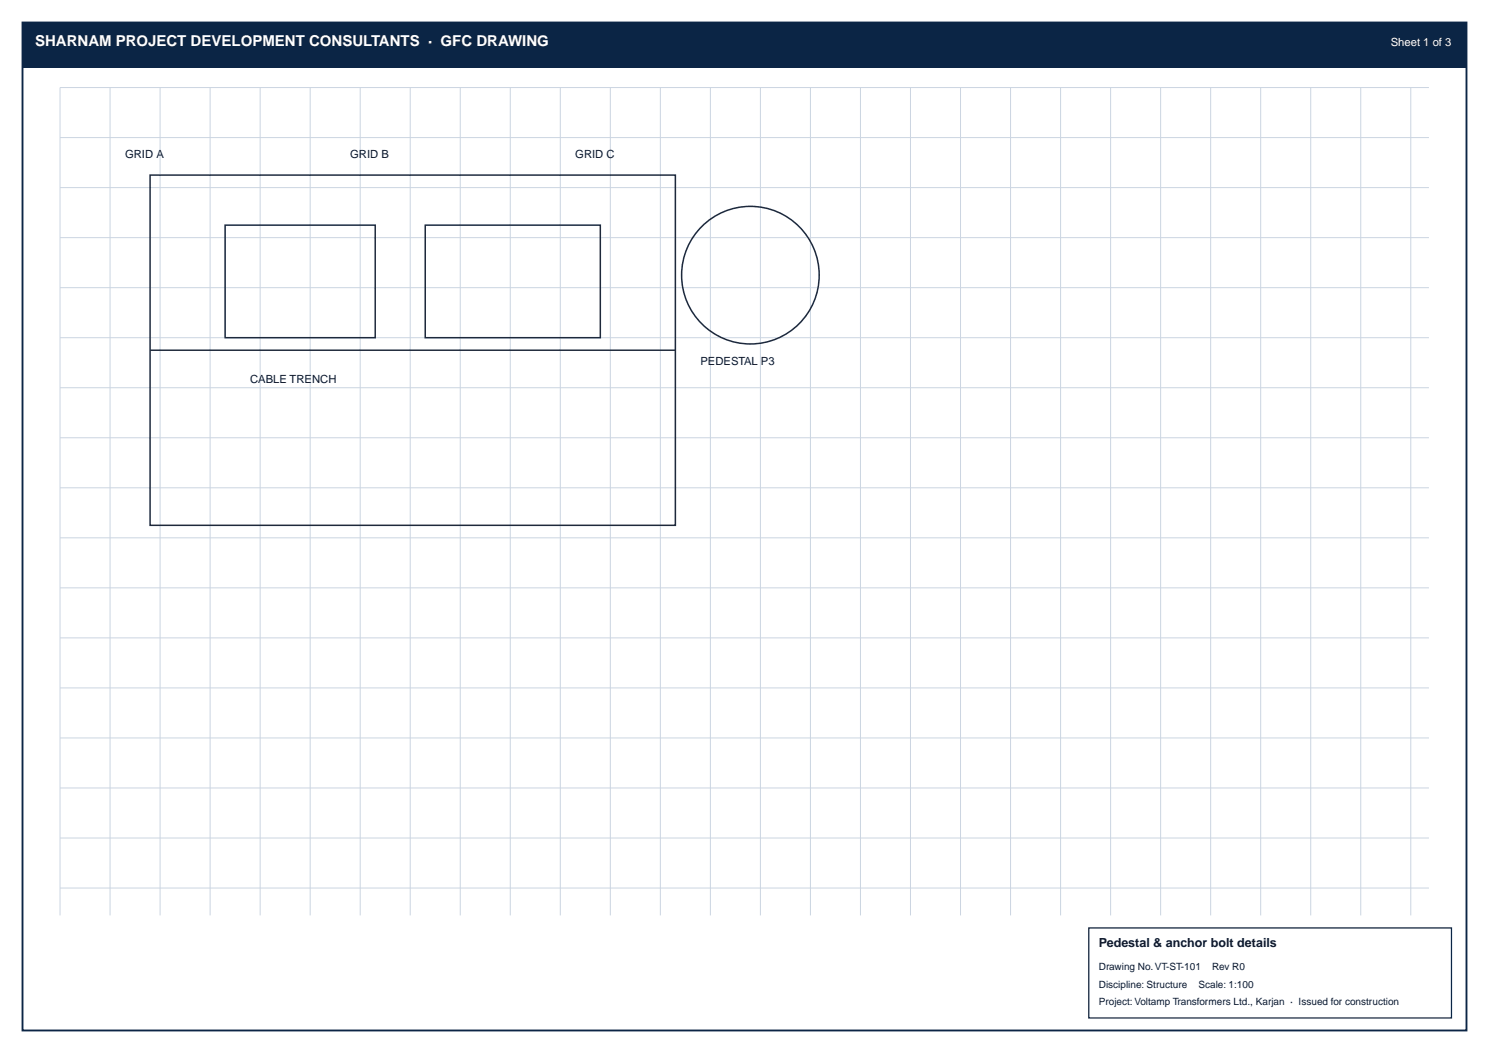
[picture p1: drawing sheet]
<svg xmlns="http://www.w3.org/2000/svg" width="420mm" height="297mm" viewBox="0 0 420 297" stroke-linecap="round" stroke-linejoin="round" font-family="sans-serif">
<path d="M6.3 6.3h407.3v284.4h-407.3z" fill="none" stroke="#0b2545" stroke-width=".53"/>
<path d="M6.3 6.3h407.3v12.7h-407.3z" fill="#0b2545"/>
<g fill="none" stroke="#cbd5e1" stroke-width=".28">
<path d="M16.9 38.8h386.2M31 24.7v233.5M45.2 24.7v233.5M59.3 24.7v233.5M73.4 24.7v233.5M87.5 24.7v233.5M101.6 24.7v233.5M115.7 24.7v233.5M129.8 24.7v233.5M143.9 24.7v233.5M158 24.7v233.5M172.2 24.7v233.5"/>
<path d="M186.3 24.7v233.5M200.4 24.7v233.5M214.5 24.7v233.5M228.6 24.7v233.5M242.7 24.7v233.5M256.8 24.7v233.5M270.9 24.7v233.5M285 24.7v233.5M299.2 24.7v233.5M313.3 24.7v233.5M327.4 24.7v233.5M341.5 24.7v233.5"/>
<path d="M355.6 24.7v233.5M369.7 24.7v233.5M383.8 24.7v233.5M397.9 24.7v233.5M403.1 24.7h-386.2v233.5M16.9 52.9h386.2M16.9 67h386.2M16.9 81.1h386.2M16.9 95.2h386.2M16.9 109.4h386.2M16.9 123.5h386.2M16.9 137.6h386.2"/>
<path d="M16.9 151.7h386.2M16.9 165.8h386.2M16.9 179.9h386.2M16.9 194h386.2M16.9 208.1h386.2M16.9 222.2h386.2M16.9 236.4h386.2M16.9 250.5h386.2"/>
</g>
<g fill="none" stroke="#1e293b" stroke-width=".42">
<path d="M42.3 49.4h148.2v98.8h-148.2zM63.5 63.5h42.3v31.7h-42.3zM119.9 63.5h49.4v31.7h-49.4zM42.3 98.8h148.2"/>
<circle cx="211.7" cy="77.6" r="19.4"/>
</g>
<path d="M307.1 261.7h102.3v25.4h-102.3z" fill="none" stroke="#0b2545" stroke-width=".35"/>
<text font-size="4.2" fill="#fff" x="9.9" y="12.9">SHARNAM PROJECT DEVELOPMENT CONSULTANTS · GFC DRAWING</text>
<text font-size="3.5" fill="#0f172a" x="309.9" y="267.1">Pedestal &amp; anchor bolt details</text>
<text font-size="3.2" fill="#fff" x="392.3" y="12.9">Sheet 1 of 3</text>
<g font-size="3.2" fill="#0f172a">
<text x="35.3" y="44.6">GRID A</text>
<text x="98.8" y="44.6">GRID B</text>
<text x="162.3" y="44.6">GRID C</text>
<text x="197.6" y="102.8">PEDESTAL P3</text>
<text x="70.6" y="108.1">CABLE TRENCH</text>
</g>
<g font-size="2.8" fill="#0f172a">
<text x="309.9" y="273.6">Drawing No. VT-ST-101</text>
<text x="341.9" y="273.6">Rev R0</text>
<text x="309.9" y="278.6">Discipline: Structure</text>
<text x="338.1" y="278.6">Scale: 1:100</text>
<text x="309.9" y="283.5">Project: Voltamp Transformers Ltd., Karjan · Issued for construction</text>
</g>
</svg>
